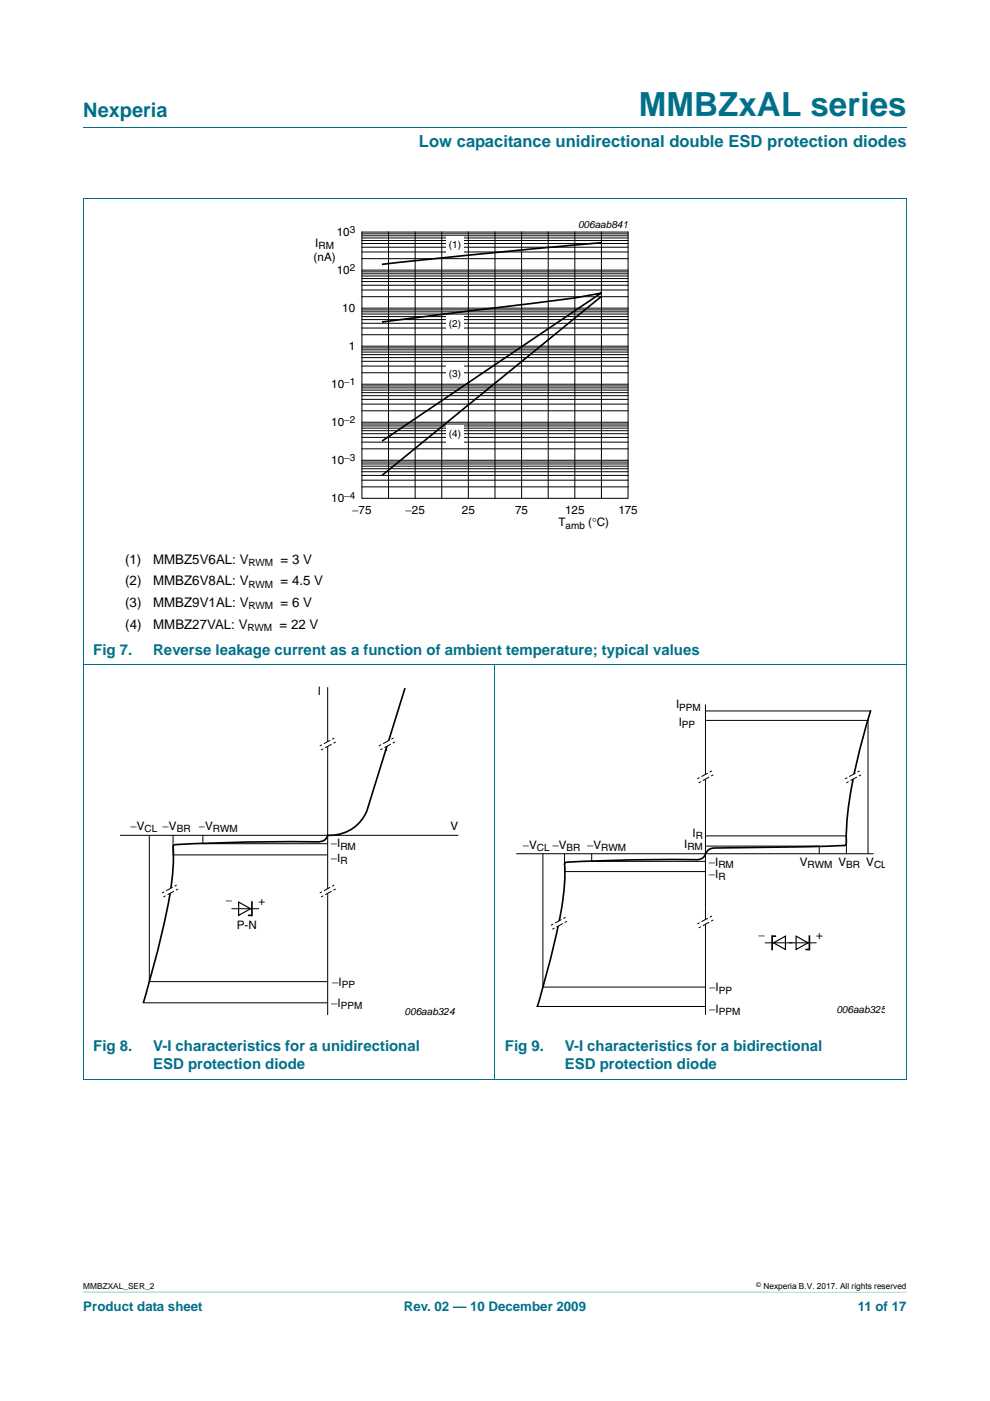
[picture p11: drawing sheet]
<svg xmlns="http://www.w3.org/2000/svg" width="210mm" height="297mm" viewBox="0 0 210 297" stroke-linecap="round" stroke-linejoin="round" font-family="sans-serif">
<path d="M17.7 273.9l174.6 .1z" fill="#00708a"/>
<path d="M17.7 27h174.6M17.6 42.1h174.7M17.7 42.2v186.5l174.6 .1v-186.6M17.6 140.9h174.7M105 140.9v87.9" fill="none" stroke="#00708a" stroke-width=".21"/>
<path d="M64.1 46.4h81.8v66.3h-81.8z" fill="none" stroke="#fff" stroke-width=".21"/>
<g fill="none" stroke="#000" stroke-width=".21">
<path d="M76.8 59.7h56.4M76.8 59.1h56.4M76.8 58.5h56.4M76.8 58.1h56.4M76.8 57.6h56.4M76.8 57.3h56.4M76.8 54.8h56.4M76.8 53.4h56.4M76.8 52.4h56.4M76.8 51.6h56.4M76.8 51h56.4M76.8 50.5h56.4"/>
<path d="M76.8 50h56.4M76.8 49.6h56.4M76.8 49.2h56.4v56.5h-56.4zM82.4 49.2v56.5M88.1 49.2v56.5M93.7 49.2v56.5M99.3 49.2v56.5M105 49.2v56.5M110.6 49.2v56.5M116.3 49.2v56.5M121.9 49.2v56.5M127.6 49.2v56.5"/>
<path d="M76.8 79h56.4M76.8 77.6h56.4M76.8 76.6h56.4M76.8 75.8h56.4M76.8 75.2h56.4M76.8 74.6h56.4M76.8 74.2h56.4M76.8 73.8h56.4M76.8 73.4h56.4M76.8 71h56.4M76.8 69.6h56.4M76.8 68.5h56.4"/>
<path d="M76.8 67.8h56.4M76.8 67.1h56.4M76.8 66.6h56.4M76.8 66.1h56.4M76.8 65.7h56.4M76.8 65.3h56.4M76.8 62.9h56.4M76.8 61.5h56.4M76.8 60.5h56.4M76.8 99.4h56.4M76.8 98.8h56.4M76.8 98.4h56.4"/>
<path d="M76.8 98h56.4M76.8 97.6h56.4M76.8 95.2h56.4M76.8 93.7h56.4M76.8 92.7h56.4M76.8 92h56.4M76.8 91.3h56.4M76.8 90.8h56.4M76.8 90.3h56.4M76.8 89.9h56.4M76.8 89.5h56.4M76.8 87.1h56.4"/>
<path d="M76.8 85.7h56.4M76.8 84.7h56.4M76.8 83.9h56.4M76.8 83.3h56.4M76.8 82.7h56.4M76.8 82.2h56.4M76.8 81.8h56.4M76.8 81.5h56.4M76.8 103.2h56.4M76.8 101.8h56.4M76.8 100.8h56.4M76.8 100h56.4"/>
</g>
<path d="M127.5 51.5l-28.3 2.6-18 1.9M81.2 68.2l40.6-5 5.7-1-46.3 31.2M127.5 62.9l-46.3 37.8" fill="none" stroke="#000" stroke-width=".35"/>
<g fill="#fff">
<path d="M94.6 66.9h3.8v3.6h-3.8z"/>
<path d="M94.6 50.2h3.8v3.6h-3.8z"/>
<path d="M94.6 77.5h3.8v3.6h-3.8z"/>
<path d="M94.6 90.3h3.8v3.6h-3.8z"/>
</g>
<path d="M49.2 192.7h5.6" fill="none" stroke="#000" stroke-width=".21"/>
<path d="M50.6 191.3l2.6 1.4-2.6 1.4z" fill="none" stroke="#000" stroke-width=".25"/>
<path d="M53.4 191.3v2.8h-.8" fill="none" stroke="#000" stroke-width=".35"/>
<g fill="#fff" stroke="#000" stroke-width=".21">
<path d="M25.5 177.1h71.7z"/>
<path d="M69.5 189.9v25.3z"/>
<path d="M69.5 160.5v29.4z"/>
<path d="M69.5 145.7v14.8z"/>
</g>
<path d="M81.8 158.9l-4 13.1a8.5 8.5 0 0 1-8.3 5.1 2 2 0 0 1-2.2 1.4 355.1 355.1 0 0 0-30.4 .7l-.2 .2a55.9 55.9 0 0 1-2 16.7l-1.9 8.1-2.4 8.5M85.9 145.9l-4.1 13.2" fill="none" stroke="#000" stroke-width=".35"/>
<path d="M31.7 177.1v31h37.8M36.7 177.1v4.2h32.8M43 177.1v1.8h26.5M30.4 212.6h39" fill="none" stroke="#000" stroke-width=".21"/>
<path d="M67.8 158.2l3.1-1.7 .3 .8-3.1 1.7z" fill="#fff"/>
<path d="M70.9 156.5l-3.1 1.7M71.2 157.3l-3.1 1.7" fill="none" stroke="#000" stroke-width=".21" stroke-dasharray=".5 .5 1.6 .5 .5" stroke-linecap="butt"/>
<path d="M80.4 158.1l3.1-1.6 .3 .8-3.1 1.7z" fill="#fff"/>
<path d="M83.5 156.5l-3.1 1.6M83.8 157.3l-3.1 1.7" fill="none" stroke="#000" stroke-width=".21" stroke-dasharray=".5 .5 1.6 .5 .5" stroke-linecap="butt"/>
<path d="M67.8 189.3l3.1-1.7 .3 .9-3.1 1.7z" fill="#fff"/>
<path d="M70.9 187.6l-3.1 1.7M71.2 188.5l-3.1 1.7" fill="none" stroke="#000" stroke-width=".21" stroke-dasharray=".5 .5 1.6 .5 .5" stroke-linecap="butt"/>
<path d="M34.4 189.3l3.1-1.7 .3 .9-3.1 1.7z" fill="#fff"/>
<path d="M37.5 187.6l-3.1 1.7M37.8 188.5l-3.1 1.7" fill="none" stroke="#000" stroke-width=".21" stroke-dasharray=".5 .5 1.6 .5 .5" stroke-linecap="butt"/>
<path d="M162.4 199.9h10.7" fill="none" stroke="#000" stroke-width=".21"/>
<path d="M164.1 199.9l2.5-1.4v2.8zM168.9 198.5l2.5 1.4-2.5 1.4z" fill="none" stroke="#000" stroke-width=".25"/>
<path d="M164.6 198.5h-.8v2.8M171.7 198.5v2.8h-.9" fill="none" stroke="#000" stroke-width=".35"/>
<g fill="#fff" stroke="#000" stroke-width=".21">
<path d="M109.5 181h75.8z"/>
<path d="M149.6 192.7v22.5z"/>
<path d="M149.6 165.9v26.8z"/>
<path d="M149.6 149.4v16.5z"/>
</g>
<path d="M184.7 150.6a109.7 109.7 0 0 0-5.1 24.8l-.1 3.6a.7 .7 0 0 1-.9 .3l-7.2 .2-20 .3a2.32 2.32 0 0 0-2 1.8 1.95 1.95 0 0 1-1.8 .7 330.3 330.3 0 0 0-27.7 .6l-.2 .3a50.6 50.6 0 0 1-1.8 15.6l-2 7.7-1.9 6.9" fill="none" stroke="#000" stroke-width=".35"/>
<path d="M149.6 150.7h35M149.6 152.7h34.5v28.3M149.6 177.2h29.9v3.8M149.7 179.4h24.1v1.6M115.1 181v28.3h34.5M119.7 181v3.8h29.9M125.5 181v1.6h24.1M113.8 213.4h35.8" fill="none" stroke="#000" stroke-width=".21"/>
<path d="M147.9 165.1l3.1-1.7 .3 .9-3.1 1.7z" fill="#fff"/>
<path d="M151 163.4l-3.1 1.7M151.3 164.3l-3.1 1.7" fill="none" stroke="#000" stroke-width=".21" stroke-dasharray=".5 .5 1.6 .5 .5" stroke-linecap="butt"/>
<path d="M179.2 165.1l3.1-1.7 .3 .9-3.1 1.7z" fill="#fff"/>
<path d="M182.3 163.4l-3.1 1.7M182.6 164.3l-3.1 1.7" fill="none" stroke="#000" stroke-width=".21" stroke-dasharray=".5 .5 1.6 .5 .5" stroke-linecap="butt"/>
<path d="M147.9 195.9l3.1-1.7 .3 .8-3.1 1.7z" fill="#fff"/>
<path d="M151 194.2l-3.1 1.7M151.3 195l-3.1 1.7" fill="none" stroke="#000" stroke-width=".21" stroke-dasharray=".5 .5 1.6 .5 .5" stroke-linecap="butt"/>
<path d="M116.9 196.2l3.1-1.7 .2 .8-3.1 1.7z" fill="#fff"/>
<path d="M120 194.5l-3.1 1.7M120.2 195.3l-3.1 1.7" fill="none" stroke="#000" stroke-width=".21" stroke-dasharray=".5 .5 1.6 .5 .5" stroke-linecap="butt"/>
<text font-size="7" fill="#00708a" x="135.5" y="24.6">MMBZxAL series</text>
<text font-size="4.2" fill="#00708a" x="17.7" y="24.9">Nexperia</text>
<text font-size="3.5" fill="#00708a" x="88.9" y="31.1">Low capacitance unidirectional double ESD protection diodes</text>
<g font-size="3.2" fill="#00708a">
<text x="19.8" y="138.8">Fig 7.</text>
<text x="32.5" y="138.8">Reverse leakage current as a function of ambient temperature; typical values</text>
<text x="19.8" y="222.8">Fig 8.</text>
<text x="32.5" y="226.7">ESD protection diode</text>
<text x="32.5" y="222.8">V-I characteristics for a unidirectional</text>
<text x="107.1" y="222.8">Fig 9.</text>
<text x="119.8" y="226.7">ESD protection diode</text>
<text x="119.8" y="222.8">V-I characteristics for a bidirectional</text>
</g>
<g font-size="2.8">
<text x="26.6" y="119.5">(1)</text>
<text x="32.5" y="119.5">MMBZ5V6AL: V</text>
<text x="59.5" y="119.5">= 3 V</text>
<text x="26.6" y="124.1">(2)</text>
<text x="32.5" y="124.1">MMBZ6V8AL: V</text>
<text x="59.5" y="124.1">= 4.5 V</text>
<text x="26.6" y="128.7">(3)</text>
<text x="32.5" y="128.7">MMBZ9V1AL: V</text>
<text x="59.5" y="128.7">= 6 V</text>
<text x="26.6" y="133.3">(4)</text>
<text x="32.5" y="133.3">MMBZ27VAL: V</text>
<text x="59.3" y="133.3">= 22 V</text>
</g>
<g font-size="2.8" fill="#00708a">
<text x="17.7" y="277.9">Product data sheet</text>
<text x="85.6" y="277.9">Rev. 02 — 10 December 2009</text>
<text x="181.9" y="277.9">11 of 17</text>
</g>
<g font-size="2.5">
<text x="66.9" y="52.3">I</text>
<text x="71.4" y="50.1">10</text>
<text x="66.5" y="55.3">(nA)</text>
<text x="71.4" y="58.1">10</text>
<text x="72.6" y="66.2">10</text>
<text x="74" y="74.2">1</text>
<text x="70.3" y="82.3">10</text>
<text x="70.3" y="90.4">10</text>
<text x="70.3" y="98.4">10</text>
<text x="70.3" y="106.5">10</text>
<text x="74.7" y="109">−75</text>
<text x="86" y="109">−25</text>
<text x="98" y="109">25</text>
<text x="109.3" y="109">75</text>
<text x="118.4" y="111.6">T</text>
<text x="119.9" y="109">125</text>
<text x="124.8" y="111.6">(°C)</text>
<text x="131.2" y="109">175</text>
<text x="67.4" y="147.5">I</text>
<text x="143.4" y="150.2">I</text>
<text x="144" y="153.8">I</text>
<text x="27.7" y="175.9">−V</text>
<text x="34.5" y="175.9">−V</text>
<text x="42.2" y="175.9">−V</text>
<text x="70.2" y="179.7">−I</text>
<text x="95.5" y="175.9">V</text>
<text x="145.1" y="179.8">I</text>
<text x="146.9" y="177.4">I</text>
<text x="70.2" y="182.7">−I</text>
<text x="110.9" y="180">−V</text>
<text x="117.2" y="180">−V</text>
<text x="124.5" y="180">−V</text>
<text x="150.3" y="183.5">−I</text>
<text x="169.6" y="183.6">V</text>
<text x="177.8" y="183.6">V</text>
<text x="183.7" y="183.6">V</text>
<text x="47.9" y="191.8">−</text>
<text x="54.9" y="191.8">+</text>
<text x="150.3" y="186.2">−I</text>
<text x="50.2" y="197">P-N</text>
<text x="160.9" y="199">−</text>
<text x="173.1" y="199">+</text>
<text x="70.4" y="209">−I</text>
<text x="70.2" y="213.5">−I</text>
<text x="150.4" y="210.2">−I</text>
<text x="150.4" y="214.8">−I</text>
</g>
<g font-size="2.1">
<text x="67.6" y="52.8">RM</text>
<text x="74.2" y="49.3">3</text>
<text x="95.2" y="52.6">(1)</text>
<text x="122.6" y="48.4">006aab841</text>
<text x="74.2" y="57.4">2</text>
<text x="95.2" y="69.3">(2)</text>
<text x="73" y="81.6">−1</text>
<text x="95.2" y="79.9">(3)</text>
<text x="73" y="89.6">−2</text>
<text x="95.2" y="92.7">(4)</text>
<text x="73" y="97.7">−3</text>
<text x="73" y="105.8">−4</text>
<text x="119.9" y="112.1">amb</text>
<text x="52.7" y="120">RWM</text>
<text x="52.7" y="124.6">RWM</text>
<text x="52.7" y="129.2">RWM</text>
<text x="52.5" y="133.8">RWM</text>
<text x="144.1" y="150.7">PPM</text>
<text x="144.6" y="154.3">PP</text>
<text x="30.7" y="176.4">CL</text>
<text x="37.5" y="176.4">BR</text>
<text x="45.2" y="176.4">RWM</text>
<text x="147.6" y="177.8">R</text>
<text x="72.2" y="180.2">RM</text>
<text x="72.2" y="183.2">R</text>
<text x="113.9" y="180.5">CL</text>
<text x="120.2" y="180.5">BR</text>
<text x="127.5" y="180.5">RWM</text>
<text x="145.8" y="180.3">RM</text>
<text x="152.4" y="184">RM</text>
<text x="171.3" y="184.1">RWM</text>
<text x="179.5" y="184.1">BR</text>
<text x="185.4" y="184.1">CL</text>
<text x="152.4" y="186.7">R</text>
<text x="72.5" y="209.5">PP</text>
<text x="72.3" y="214">PPM</text>
<text x="85.8" y="215.2">006aab324</text>
<text x="152.5" y="210.7">PP</text>
<text x="152.5" y="215.3">PPM</text>
<text x="177.4" y="214.8">006aab325</text>
</g>
<g font-size="1.8">
<text x="17.7" y="273.3">MMBZXAL_SER_2</text>
<text x="161.9" y="273.4">Nexperia B.V. 2017. All rights reserved</text>
</g>
<text font-size="1.4" x="160.4" y="272.9">©</text>
</svg>
